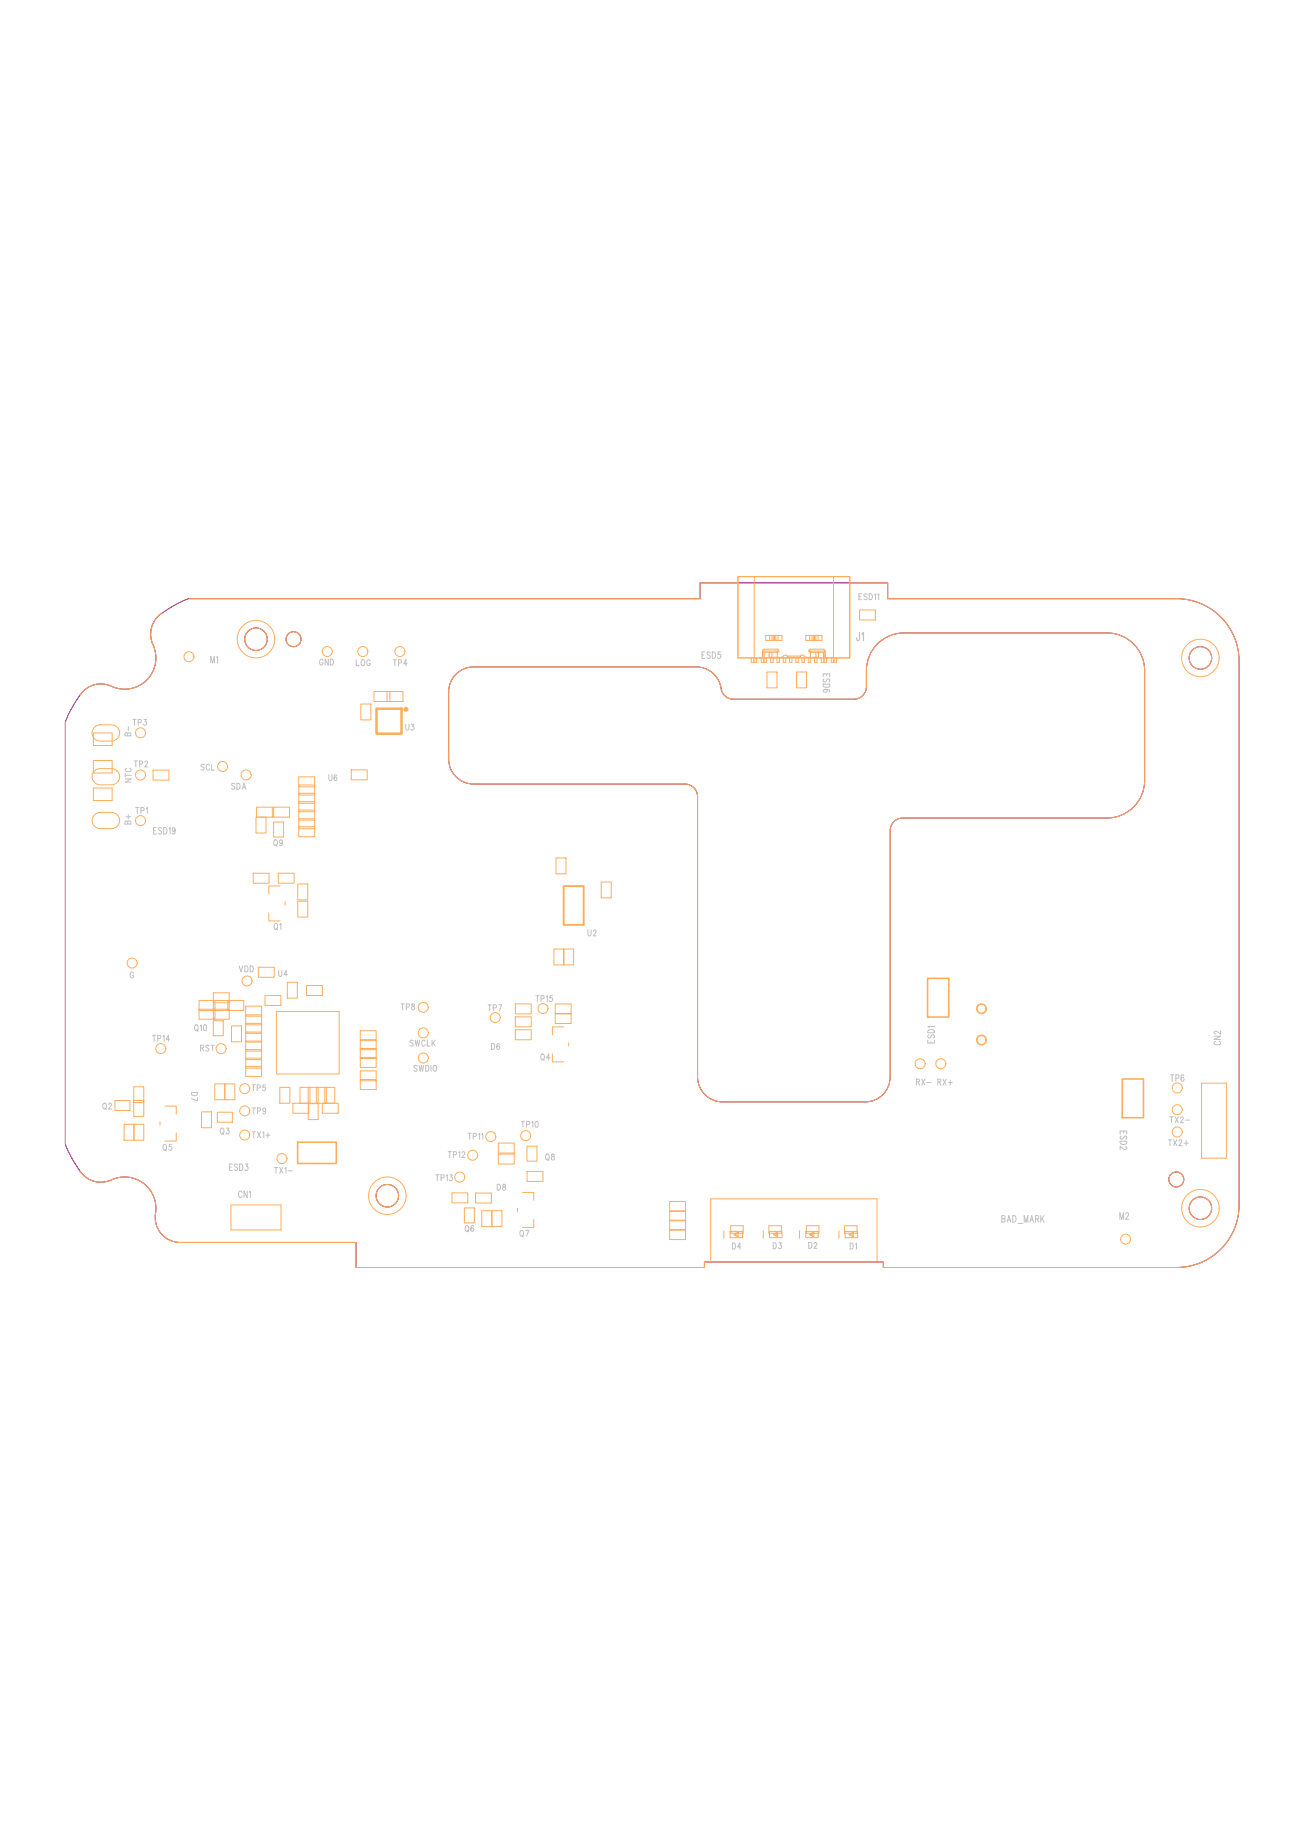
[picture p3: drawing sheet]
<svg xmlns="http://www.w3.org/2000/svg" width="210mm" height="297mm" viewBox="0 0 210 297" stroke-linecap="round" stroke-linejoin="round" font-family="sans-serif">
<g fill="none" stroke="#800080" stroke-width=".16">
<path d="M13.4 111.3a4 4 0 0 1 4.5-.8 5 5 0 0 0 5.7-1 5 5 0 0 0 1-5.7 4.2 4.2 0 0 1 1.6-5.2l2.3-1.4 1.9-.8h82.3v-2.6h30.2v2.6l47.8 .1a10.1 10.1 0 0 1 8.8 10l-.1 88.8a10.1 10.1 0 0 1-10 8.8h-47.2v-.9h-28.8v.9h-56.1v-4.1h-28.9a4 4 0 0 1-3.4-4.7 5 5 0 0 0-7.1-5.3 4.2 4.2 0 0 1-5.1-1.6l-1.5-2.4-.8-1.8v-67.9l1.1-2.5zM73.4 108.5a4 4 0 0 1 2.8-1.1h35.9a4.2 4.2 0 0 1 4.1 3.9 2.02 2.02 0 0 0 1.9 1.3h19.4a2.01 2.01 0 0 0 2-2 9.9 9.9 0 0 1 .6-5.3 6 6 0 0 1 5.4-3.4h32.7a6 6 0 0 1 6 6v17.8a6 6 0 0 1-6 6h-32.9a2.01 2.01 0 0 0-2 2v39.7a4 4 0 0 1-4 4h-23a4 4 0 0 1-4-4v-45.2a2.01 2.01 0 0 0-2-2h-34.1a4 4 0 0 1-4-4v-10.8a4 4 0 0 1 1.2-2.9z"/>
<circle cx="41.2" cy="102.9" r="1.81"/>
<circle cx="47.2" cy="102.9" r="1.21"/>
<circle cx="193.2" cy="105.9" r="1.81"/>
<circle cx="62.3" cy="192.5" r="1.81"/>
<circle cx="189.3" cy="189.9" r="1.21"/>
<circle cx="193.2" cy="194.5" r="1.81"/>
</g>
<g fill="none" stroke="#ffad5b" stroke-width=".16">
<path d="M26 98.8a4 4 0 0 0-1.4 5 5 5 0 0 1-1 5.7 5 5 0 0 1-5.7 1 4 4 0 0 0-5 1.3M118.8 93.8h-6.1v2.6h-82.3M136.8 93.8h6.1v2.6h46.5a10.1 10.1 0 0 1 10.1 10.1v87.5a10.1 10.1 0 0 1-10.1 10.1h-47.2v-.9h-28.8v.9h-56.1v-4.1h-28.3a4 4 0 0 1-4-4.7 5 5 0 0 0-7.1-5.3 4 4 0 0 1-5-1.4M138.4 98.2h2.5v1.6h-2.5zM10.5 116.3v67.9M15 118h3.1v2h-3.1zM15.1 117.2l.3-.3a4.4 4.4 0 0 1 3-.1 1.31 1.31 0 0 1 .8 1.4 1.31 1.31 0 0 1-1.2 1.1h-1.9a1.31 1.31 0 0 1-1.1-.7 1.31 1.31 0 0 1 .1-1.4zM58.1 113.3h1.6v2.6h-1.6zM60.2 111.3h2.6v1.6h-2.6zM62.3 111.3h2.6v1.6h-2.6zM73.4 108.5a4 4 0 0 1 2.8-1.1h35.9a4.2 4.2 0 0 1 4.1 3.9 2.02 2.02 0 0 0 1.9 1.3h19.4a2.01 2.01 0 0 0 2-2v-2.7a6 6 0 0 1 6-6h32.7a6 6 0 0 1 6 6v17.8a6 6 0 0 1-6 6h-32.9a2.01 2.01 0 0 0-2 2v39.7a4 4 0 0 1-4 4h-23a4 4 0 0 1-4-4v-45.2a2.01 2.01 0 0 0-2-2h-34.1a4 4 0 0 1-4-4v-10.8a4 4 0 0 1 1.2-2.9zM123.5 108.2h1.6v2.5h-1.6z"/>
<path d="M128.2 108.2h1.6v2.5h-1.6zM15 124.4v-2h3.1v2M15 126.9v2h3.1v-2M15.4 131a4.4 4.4 0 0 1 3-.1 1.31 1.31 0 0 1 .8 1.4 1.31 1.31 0 0 1-1.2 1.1h-1.9a1.31 1.31 0 0 1-1.2-.9 1.31 1.31 0 0 1 .5-1.5zM15.4 124a4.4 4.4 0 0 1 3-.2 1.31 1.31 0 0 1 .8 1.5 1.31 1.31 0 0 1-1.2 1.1h-1.9a1.31 1.31 0 0 1-1.2-.9 1.31 1.31 0 0 1 .5-1.5zM24.6 124h2.6v1.6h-2.6zM41.2 131.6h1.6v2.5h-1.6zM41.3 130h2.5v1.6h-2.5zM44 132.3h1.7v2.5h-1.7zM44.1 130h2.5v1.6h-2.5zM48.1 133.1h2.5v1.6h-2.5zM48.1 131.8h2.5v1.6h-2.5z"/>
<path d="M48.1 126.4h2.5v1.6h-2.5zM48.1 127.7h2.5v1.6h-2.5zM48.1 129.1h2.5v1.6h-2.5zM48.1 130.4h2.5v1.6h-2.5zM48.1 125.1h2.5v1.6h-2.5zM56.5 123.9h2.6v1.6h-2.6zM89.5 138.1h1.6v2.6h-1.6zM34.3 159.8h2.6v1.6h-2.6zM40.8 140.6h2.5v1.6h-2.5zM44.8 140.6h2.6v1.6h-2.6zM46.2 158.1h1.7v2.6h-1.7zM47.9 142.3h1.6v2.6h-1.6z"/>
<path d="M47.9 145.1h1.6v2.6h-1.6zM49.3 158.7h2.6v1.6h-2.6zM89.2 152.8h1.6v2.5h-1.6zM90.7 152.8h1.6v2.5h-1.6zM96.8 142h1.6v2.6h-1.6zM18.5 177.2h2.4v1.6h-2.4zM21.5 175h1.6v2.5h-1.6zM21.5 177.2h1.6v2.5h-1.6zM32 161.1h2.6v1.6h-2.6zM32 162.5h2.6v1.6h-2.6zM32.4 179h1.6v2.6h-1.6zM34.3 164.3h1.6v2.5h-1.6z"/>
<path d="M34.3 162.5h2.6v1.6h-2.6zM34.3 161.1h2.6v1.6h-2.6zM34.6 174.5h1.6v2.6h-1.6zM35 179.1h2.4v1.6h-2.4zM36.2 174.5h1.6v2.6h-1.6zM36.7 161.1h2.5v1.6h-2.5zM37.3 165.2h1.6v2.5h-1.6zM39.5 164.8h2.6v1.6h-2.6zM39.5 163.4h2.6v1.6h-2.6zM39.5 169h2.6v1.6h-2.6zM39.5 167.6h2.6v1.6h-2.6zM39.5 162h2.6v1.6h-2.6z"/>
<path d="M39.5 166.2h2.6v1.6h-2.6zM39.5 171.7h2.6v1.6h-2.6zM39.5 170.4h2.6v1.6h-2.6zM42.7 160.3h2.5v1.6h-2.5zM44.5 162.8h10.1v10.1h-10.1zM45 175.1h1.7v2.5h-1.7zM47.1 177.6h2.6v1.6h-2.6zM48.3 175.1h1.6v2.5h-1.6zM49.6 175.1h1.6v2.5h-1.6zM49.6 177.7h1.6v2.5h-1.6zM50.9 175.1h1.6v2.5h-1.6zM51.9 177.6h2.5v1.6h-2.5z"/>
<path d="M52.3 175.1h1.6v2.5h-1.6zM58 170.2h2.6v1.7h-2.6zM58 172.4h2.6v1.6h-2.6zM58 173.8h2.6v1.6h-2.6zM58 167.4h2.6v1.6h-2.6zM58 168.8h2.6v1.6h-2.6zM58 165.9h2.6v1.7h-2.6zM83 165.8h2.5v1.6h-2.5zM83 163.7h2.5v1.6h-2.5zM83 161.6h2.5v1.6h-2.5zM89.4 163.2h2.5v1.6h-2.5zM89.4 161.6h2.5v1.6h-2.5z"/>
<path d="M193.4 174.4h4v12.1h-4zM20 181h1.6v2.6h-1.6zM21.5 181h1.6v2.6h-1.6zM37.2 194h8v4h-8zM72.7 192h2.6v1.7h-2.6zM74.7 194.5h1.7v2.4h-1.7zM76.5 192.1h2.6v1.6h-2.6zM77.5 194.9h1.7v2.6h-1.7zM79.2 194.9h1.6v2.6h-1.6zM80.2 184h2.6v1.6h-2.6zM80.2 185.8h2.6v1.6h-2.6zM84.8 184.5h1.6v2.4h-1.6z"/>
<path d="M84.8 188.6h2.6v1.6h-2.6zM107.8 193.4h2.5v1.6h-2.5zM107.8 196.4h2.5v1.7h-2.5zM107.8 198h2.5v1.6h-2.5zM107.8 194.9h2.5v1.6h-2.5zM117.6 198.5v-1.2h2v1.2M123.8 198.5v-1.2h2v1.2M129.8 198.5v-1.2h2v1.2M135.9 198.5v-1.2h2.1v1.2M114.4 203.2v-10.2h26.8v10.2"/>
<circle cx="22.6" cy="118" r=".81"/>
<circle cx="30.4" cy="105.7" r=".81"/>
<circle cx="41.2" cy="102.9" r="3"/>
<circle cx="41.2" cy="102.9" r="1.81"/>
<circle cx="47.2" cy="102.9" r="1.21"/>
<circle cx="52.7" cy="104.9" r=".81"/>
<circle cx="58.4" cy="104.9" r=".81"/>
<circle cx="64.4" cy="104.9" r=".81"/>
<circle cx="193.2" cy="105.9" r="3"/>
<circle cx="193.2" cy="105.9" r="1.81"/>
<circle cx="22.6" cy="132.1" r=".81"/>
<circle cx="22.6" cy="124.8" r=".81"/>
<circle cx="39.6" cy="124.8" r=".81"/>
<circle cx="39.8" cy="157.9" r=".81"/>
<circle cx="25.9" cy="168.8" r=".81"/>
<circle cx="68.1" cy="166.3" r=".81"/>
<circle cx="68.1" cy="170.3" r=".81"/>
<circle cx="79.7" cy="163.8" r=".81"/>
<circle cx="87.4" cy="162.4" r=".81"/>
<circle cx="148.1" cy="171.3" r=".81"/>
<circle cx="151.4" cy="171.3" r=".81"/>
<circle cx="158" cy="167.4" r=".81"/>
<circle cx="158" cy="162.4" r=".81"/>
<circle cx="158" cy="167.4" r=".7"/>
<circle cx="158" cy="162.4" r=".7"/>
<circle cx="189.5" cy="175.2" r=".81"/>
<circle cx="189.5" cy="178.7" r=".81"/>
<circle cx="45.4" cy="186.5" r=".81"/>
<circle cx="62.3" cy="192.5" r="3"/>
<circle cx="62.3" cy="192.5" r="1.81"/>
<circle cx="84.6" cy="182.8" r=".81"/>
<circle cx="181.2" cy="199.5" r=".81"/>
<circle cx="189.3" cy="189.9" r="1.21"/>
<circle cx="189.5" cy="182.2" r=".81"/>
<circle cx="193.2" cy="194.5" r="3"/>
<circle cx="193.2" cy="194.5" r="1.81"/>
</g>
<path d="M149.3 157.5h3.4v6.2h-3.4zM180.6 173.7h3.5v6.2h-3.5zM47.9 183.9h6.2v3.4h-6.2z" fill="none" stroke="#ffad5b" stroke-width=".26"/>
<path d="M90.7 142.7h3.2v6.2h-3.2z" fill="none" stroke="#ffad5b" stroke-width=".3"/>
<path d="M188.3 179.8h.5" fill="none" stroke="#c0c0c0" stroke-width=".16"/>
<text font-size="14.7" fill="#ffad5b" x="118.2" y="105.3">J1</text>
<g font-size="5.8" fill="#ffad5b">
<text x="41.7" y="147.5">Q1</text>
<text x="87.3" y="170.2">Q4</text>
<text x="24.1" y="183">Q5</text>
<text x="81.7" y="196.9">Q7</text>
</g>
<text font-size="5.2" fill="#ffad5b" x="60.4" y="118">U3</text>
<text font-size="2.6" fill="#ffad5b" x="14.8" y="126">NTC</text>
<text font-size="2" fill="#c0c0c0" x="138" y="103.7">J1</text>
<g font-size="1.6" fill="#c0c0c0">
<text x="138.2" y="96.6">ESD11</text>
<text x="33.9" y="106.7">M1</text>
<text x="51.4" y="107.2">GND</text>
<text x="57.3" y="107.2">LOG</text>
<text x="63.2" y="107.3">TP4</text>
<text x="113" y="106">ESD5</text>
<text x="132.5" y="108.5" transform="rotate(90 132.5 108.5)">ESD6</text>
<text x="21.1" y="118.6" transform="rotate(-90 21.1 118.6)">B-</text>
<text x="21.3" y="116.9">TP3</text>
<text x="65.2" y="117.6">U3</text>
<text x="21.5" y="123.5">TP2</text>
<text x="32.3" y="124.1">SCL SCL</text>
<text x="52.8" y="125.8">U6</text>
<text x="21.2" y="126" transform="rotate(-90 21.2 126)">NTC</text>
<text x="21.8" y="131">TP1</text>
<text x="37.2" y="127.1">SDA</text>
<text x="21.1" y="132.8" transform="rotate(-90 21.1 132.8)">B+</text>
<text x="24.7" y="134.3">ESD19</text>
<text x="44" y="136.2">Q9</text>
<text x="44" y="149.7">Q1</text>
<text x="94.6" y="150.8">U2</text>
<text x="20.9" y="157.5">G</text>
<text x="38.4" y="156.5">VDD</text>
<text x="41.6" y="157.1">C19 U4</text>
<text x="86.2" y="161.3">TP15</text>
<text x="24.5" y="167.7">TP14</text>
<text x="31.2" y="166">Q10</text>
<text x="64.5" y="162.7">TP8 TP8</text>
<text x="78.5" y="162.8">TP7</text>
<text x="150.4" y="167.9" transform="rotate(-90 150.4 167.9)">ESD1</text>
<text x="32.2" y="169.3">RSTRST</text>
<text x="65.9" y="168.5">SWCLK</text>
<text x="66.5" y="172.6">SWDIO</text>
<text x="79" y="169">D6</text>
<text x="87" y="170.7">Q4</text>
<text x="196.5" y="168.2" transform="rotate(-90 196.5 168.2)">CN2</text>
<text x="16.5" y="178.6">Q2</text>
<text x="30.7" y="175.8" transform="rotate(90 30.7 175.8)">D7</text>
<text x="38.6" y="175.9">TP5TP5</text>
<text x="38.6" y="179.4">TP9 TP9</text>
<text x="147.4" y="174.8">RX- RX+</text>
<text x="188.4" y="174.1">TP6</text>
<text x="26.2" y="185.3">Q5</text>
<text x="35.4" y="182.6">Q3</text>
<text x="38.6" y="183.3">TX1+ TX1+</text>
<text x="75.3" y="183.5">TP11 TP11</text>
<text x="83.8" y="181.6">TP10</text>
<text x="180.3" y="182.1" transform="rotate(90 180.3 182.1)">ESD2</text>
<text x="188" y="184.5">TX2+</text>
<text x="188.2" y="180.8">TX2-</text>
<text x="36.9" y="188.5">ESD3</text>
<text x="44.1" y="189">TX1-</text>
<text x="70.1" y="190.2">TP13TP13</text>
<text x="72.1" y="186.4">TP12 TP12</text>
<text x="80" y="191.7">D8</text>
<text x="87.7" y="186.8">Q8</text>
<text x="38.4" y="192.8">CN1</text>
<text x="161.3" y="196.8">BAD_MARK</text>
<text x="180.3" y="196.3">M2</text>
<text x="74.8" y="198.3">Q6</text>
<text x="83.6" y="199.1">Q7</text>
<text x="117.8" y="201.2">D4</text>
<text x="124.4" y="201.1">D3</text>
<text x="130.1" y="201.1">D2</text>
<text x="136.8" y="201.2">D1</text>
</g>
<text font-size="1.6" fill="#ffad5b" x="20.5" y="155.6">G</text>
<g font-size="1.3" fill="#ffad5b">
<text x="116.4" y="199.2">D4</text>
<text x="122.8" y="199.2">D3</text>
<text x="128.6" y="199.2">D2</text>
<text x="135" y="199.2">D1</text>
</g>
</svg>
